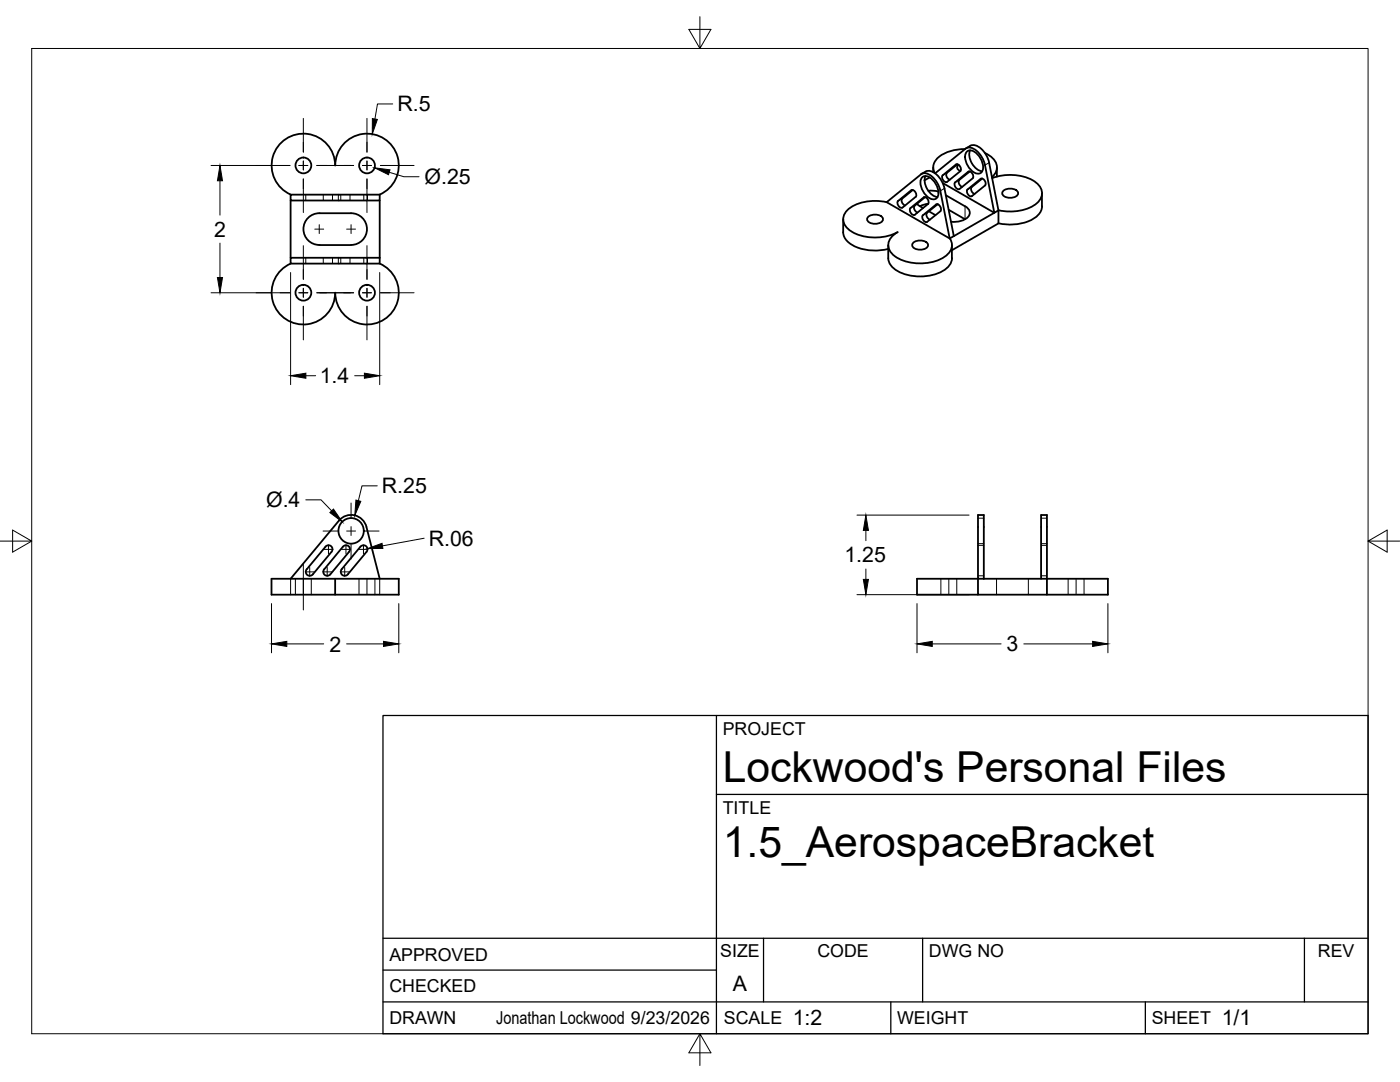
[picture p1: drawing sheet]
<svg xmlns="http://www.w3.org/2000/svg" width="279mm" height="216mm" viewBox="0 0 279 216" stroke-linecap="round" stroke-linejoin="round" font-family="sans-serif">
<!-- layer: Visible -->
<g fill="none" stroke="#000" stroke-width=".36">
<path d="M58 38.8h17.8v1.2h-17.8zM58 38.8a6.3 6.3 0 0 1-.9-11.1 6.3 6.3 0 0 1 9.8 5.3 6.3 6.3 0 0 1 9.8-5.3 6.3 6.3 0 0 1-.9 11.1M180 39.6a1.02 1.02 0 0 0 .6 1.4M181.9 38l-2.7 2.1a.91 .91 0 0 0 .9 1.3M181.9 38a.91 .91 0 0 1 .9 1.3M182.2 37.9l-2.2 1.7M182.7 39.3l-2.6 2.1M183.8 34.8a2.05 2.05 0 0 1 2.6 .8l.7 .9 .4 1 2 10.1 .9-.5M183.8 34.8l-6.8 5.5M183.9 35.5a1.28 1.28 0 0 1 2.1 .2 3.4 3.4 0 0 1 1.1 3.7 1.28 1.28 0 0 1-2.1-.2 3.4 3.4 0 0 1-1.1-3.7zM184.3 39.4a.91 .91 0 0 1 .9 1.3l-2.6 2.2a.92 .92 0 0 1-.9-1.4l2.6-2.1M184.6 39.3l-2.1 1.7a1.02 1.02 0 0 0 .6 1.4"/>
<path d="M184.7 35.1a3.4 3.4 0 0 0 2.4 4.2M184.7 34.2l-.8 .5M184.7 34.2a2.26 2.26 0 0 1 2.6 1l.9 1.4 .3 1M185.3 38.1l2 .1M185.5 35.4l-1 .6M186.2 33.4v1M186.6 34.6l6.1-4.9a2.05 2.05 0 0 1 2.6 .8l.7 .9 .4 1 2 10.1 .9-.5M188.1 36.5l10.3 6-8 4.6M188.5 37.6l1.9 9.5M188.7 38.9l3.9 2.3M190.6 36.4a.94 .94 0 0 0 .9 1.3l2.6-2.1a.91 .91 0 0 0-.8-1.3l-2.7 2.1M191.1 32.8l-2.1 1.7a1.02 1.02 0 0 0 .5 1.4"/>
<path d="M191.3 32.9a.63 .63 0 0 0 0 1l.4 .2a.9 .9 0 0 0-.9-1.3l-2.7 2.2a.91 .91 0 0 0 .9 1.3l2.6-2.1M192.6 29.7a7.3 7.3 0 0 0-6 2.4 2.22 2.22 0 0 0 0 2.5M192.8 29.6a2.12 2.12 0 0 1 3.4 .5l.9 1.3 .3 1.1M192.8 30.4a1.28 1.28 0 0 1 2.1 .2 3.4 3.4 0 0 1 1.1 3.7 1.28 1.28 0 0 1-2.1-.2 3.4 3.4 0 0 1-1.1-3.7zM193.5 34.2l-2.1 1.7a1.02 1.02 0 0 0 .6 1.4M193.6 30a3.4 3.4 0 0 0 2.4 4.2M193.9 37.3a1.02 1.02 0 0 0 .6 1.4M193.9 39.1a.91 .91 0 0 1-.8-1.3l2.6-2.1a.91 .91 0 0 1 .9 1.3l-2.7 2.2M196 35.6l-2.1 1.8M196.6 30.5a3.1 3.1 0 0 1 2.2 3.7l-.8 1.1M197.4 32.5l1.9 9.5M198 35.5a9.7 9.7 0 0 1 8.8 .9 2.58 2.58 0 0 1-.5 4.6 9.9 9.9 0 0 1-7 1"/>
<path d="M198.9 33.4v1.8M200.2 38.1a2.08 2.08 0 0 1 3 .3 1.38 1.38 0 0 1-1.8 1.1 1.22 1.22 0 0 1-1.4-1.1zM207.9 38.6l.1 2.6a4.1 4.1 0 0 1-3.5 3.2l-1.4 .3-1.6 .1-2.2-.2M58 51.4h17.8v1.2h-17.8zM58 40v11.4M58 52.6a6.3 6.3 0 0 0-.9 11.1 6.3 6.3 0 0 0 9.8-5.3 6.3 6.3 0 0 0 9.8 5.3 6.3 6.3 0 0 0-.9-11.1M61.5 43.5a3.2 3.2 0 0 1 2.2-1h6.4a3.2 3.2 0 0 1 3.1 3.2 3.2 3.2 0 0 1-3.1 3.2h-6.4a3.2 3.2 0 0 1-2.9-2 3.2 3.2 0 0 1 .7-3.4zM75.8 40v11.4M168.3 43.8v2.5a3.6 3.6 0 0 0 2.9 3.1 10.6 10.6 0 0 0 6.1 .3M173.2 43.3a2.08 2.08 0 0 1 3 .3 1.38 1.38 0 0 1-1.8 1.1 1.22 1.22 0 0 1-1.3-1.1zM177 40.3l12.5 7.3M177 40.3a9.2 9.2 0 0 0-7.9 1.7 2.59 2.59 0 0 0 .9 4.3 10 10 0 0 0 9.1 0 2.66 2.66 0 0 0-1.2 4.2 8.7 8.7 0 0 0 7.9 1.8 5 5 0 0 0 4.2-3l-.1-1.2-.3-.5"/>
<path d="M177.3 51.5a3.9 3.9 0 0 0 3.1 3.2 9.5 9.5 0 0 0 8.7-1.3l.8-1.2 .1-.7M177.3 48.9v2.6M182.2 48.5a2.08 2.08 0 0 1 3 .3 1.38 1.38 0 0 1-1.8 1 1.22 1.22 0 0 1-1.3-1zM183 40.7l1.2 .8M185 42.5a1.02 1.02 0 0 0 .6 1.3M185.3 40.7l-1.7 .5M185.4 42.2l1.3 .7M187.3 40.8h-.2l-2.1 1.7M187.7 42.1a.91 .91 0 0 0-.9-1.3l-2.6 2.2a.91 .91 0 0 0 .8 1.3M187.7 42.1l-2.7 2.2M189.3 41.9l3.3 1.9M190 48.9v2.6"/>
<path d="M192.6 41.2a1.42 1.42 0 0 1 .9 1.4 1.42 1.42 0 0 1-1.2 1.3 5.1 5.1 0 0 1-2.5 .4M199.3 42v2.6l-9.3 5.3M65 109.1a.79 .79 0 0 1 1.1-.1 .79 .79 0 0 1 .1 1.1l-3.8 4.5a.79 .79 0 0 1-1.1 .1 .79 .79 0 0 1-.1-1.1l3.8-4.5M66.9 115.5v3.2h12.7v-3.2h-25.4v3.2h12.7M67.6 103.9l-9.6 11.6M67.6 103.9a3.2 3.2 0 0 1 3.2-1.1 3.2 3.2 0 0 1 2.3 2.3M68.4 109.1a.79 .79 0 0 1 1.2-.1 .79 .79 0 0 1 .1 1.1l-3.8 4.5a.79 .79 0 0 1-1.1 .1 .79 .79 0 0 1-.1-1.1l3.7-4.5M71.9 109.1l-3.7 4.5M71.9 109.1a.79 .79 0 0 1 1.2-.1 .79 .79 0 0 1 .1 1.1l-3.8 4.5a.79 .79 0 0 1-1.1 .1 .79 .79 0 0 1-.1-1.1M73.1 105.2l2.7 10.3M195.2 102.8h1.1v12.7h-1.1zM196.3 115.5h11.5"/>
<path d="M207.8 102.8h1.1v12.7h-1.1zM208.9 115.5v3.2h-13.7v-3.2h-12.2v3.2h12.2M208.9 115.5h12.2v3.2h-12.2"/>
<circle cx="60.5" cy="33" r="1.58"/>
<circle cx="73.2" cy="33" r="1.58"/>
<circle cx="60.5" cy="58.4" r="1.58"/>
<circle cx="73.2" cy="58.4" r="1.58"/>
<circle cx="70.1" cy="105.9" r="2.54"/>
</g>
<!-- layer: Hidden -->
<g fill="none" stroke="#000" stroke-width=".2">
<path d="M61 38.8v1.2M64.5 38.8v1.2M66.4 38.8v1.2M67.5 38.8v1.2M68 38.8v1.2M69.8 38.8v1.2M72.6 38.8v1.2M73.3 38.8v1.2M61 51.4v1.2M64.5 51.4v1.2M66.4 51.4v1.2M67.5 51.4v1.2"/>
<path d="M68 51.4v1.2M69.8 51.4v1.2M72.6 51.4v1.2M73.3 51.4v1.2M58 115.5v3.2M58.9 115.5v3.2M60.5 115.5v3.2M62.1 115.5v3.2M71.6 115.5v3.2M73.2 115.5v3.2M74.8 115.5v3.2M75.8 115.5v3.2"/>
<path d="M187.8 115.5v3.2M189.4 115.5v3.2M190.9 115.5v3.2M195.2 103.4h1.1M195.2 108.5h1.1M195.2 108.8h1.1M195.2 114.9h1.1M198.9 115.5v3.2M205.2 115.5v3.2M207.8 103.4h1.1M207.8 108.5h1.1M207.8 108.8h1.1"/>
<path d="M207.8 114.9h1.1M213.2 115.5v3.2M214.8 115.5v3.2M216.3 115.5v3.2"/>
</g>
<!-- layer: Visible Narrow -->
<g fill="none" stroke="#000" stroke-width=".2">
<path d="M180 39.6l-.8 .5M181.9 37.9v.1M184.4 39.3l-.1 .1M188.5 37.6l-.8 .5M189 34.5l-.9 .5M190.9 32.8h-.1M191.4 35.9l-.8 .5M193.3 34.2h.1M193.9 37.4l-.8 .4M195.8 35.6l-.1 .1M197.4 32.5l-.8 .4M182.5 41.1l-.8 .4"/>
<path d="M185 42.5l-.8 .5M186.9 40.8h-.1M192.6 41.2v2.6"/>
</g>
<!-- layer: Border -->
<path d="M6.3 9.7h266.7v196.6h-266.7zM139.7 3.3v6.4l2.2-3.8h-4.4l2.2 3.8M0 108h6.3l-3.8-2.2v4.4l3.8-2.2M273 108l3.8 2.2v-4.4l-3.8 2.2h6.4M139.7 206.3l-2.2 3.8h4.4l-2.2-3.8v6.3" fill="none" stroke="#000" stroke-width=".2"/>
<!-- layer: Titleblock -->
<path d="M76.4 142.8h196.6v63.5h-196.6zM143 158.5h130M143 142.8v63.5M76.4 199.9h196.6M76.4 193.6h66.6M76.4 187.2h196.6M152.4 187.2v12.7M177.8 199.9v6.4M184.1 187.2v12.7M228.6 199.9v6.4M260.3 187.2v12.7" fill="none" stroke="#000" stroke-width=".25"/>
<!-- layer: Smart Centers -->
<g fill="none" stroke="#000" stroke-width=".2">
<path d="M51.1 33h6.8M59.6 33h1.8M60.5 23.6v6.8M60.5 32.1v1.8M60.5 35.7v6.7M63.2 33h7.4M72.3 33h1.8M73.2 23.6v6.8M73.2 32.1v1.8M73.2 35.7v6.7M75.9 33h6.7M51.1 58.4h6.8"/>
<path d="M59.6 58.4h1.8M60.5 49v6.7M60.5 57.5v1.8M62.8 45.7h1.8M63.2 58.4h7.4M63.7 44.8v1.8M69.2 45.7h1.8M70.1 44.8v1.8M72.3 58.4h1.8M73.2 49v6.7M73.2 57.5v1.8M75.9 58.4h6.7"/>
<path d="M60.5 61.1v6.7M73.2 61.1v6.7M60.5 112.4v9.3M60.9 114.1h1.8M61.8 113.2v1.8M64.4 114.1h1.8M64.5 106h2.9M64.7 109.6h1.8M65.3 113.2v1.8M65.6 108.7v1.8M67.9 114.1h1.8M68.2 109.6h1.8"/>
<path d="M68.8 113.2v1.8M69 108.7v1.8M69.2 106h1.8M70.1 100.4v2.9M70.1 105.1v1.7M70.1 108.6v2.9M71.6 109.6h1.8M72.5 108.7v1.8M72.7 106h2.9"/>
</g>
<!-- layer: FD_Dimensions -->
<g fill="none" stroke="#000" stroke-width=".2">
<path d="M42.1 33h12M43.9 36.1v6.8M77.7 34.4l2.9 .9h3M78.4 20.7h-3.1l-.5 3M42.1 58.4h12M43.9 48.5v6.9M58 54.4v22.4M75.8 54.4v22.4M61 75h2M70.8 75h1.9M61 99.7h3.1l2.1 2.2M75.3 96.9h-3.1l-.7 3"/>
<path d="M84.6 107.4l-8.3 1.5M171 118.7h22.4M171 102.8h22.4M172.8 105.8v2.1M172.8 113.5v2.1M54.2 120.4v9.9M57.2 128.5h7.4M69.2 128.5h7.3M79.6 120.4v9.9M183 120.4v9.9M186.1 128.5h13.7M204.3 128.5h13.8"/>
<path d="M221.1 120.4v9.9"/>
</g>
<g fill="#000" stroke="#000" stroke-width=".2">
<path d="M43.9 33l.5 3.1h-1zM74.3 23.7l1 .1-1 3zM74.8 33.5l3 .4-.3 1zM43.4 55.4h1l-.5 3zM58 75l3-.5v1zM72.7 74.5l3.1 .5-3.1 .5zM71 99.8l1 .2-1.2 2.9zM65.8 102.3l.7-.7 1.8 2.5zM73.3 109.5l2.9-1.1 .2 1zM172.3 115.6h1l-.5 3.1zM172.8 102.8l.5 3h-1zM54.2 128.5l3-.5v1z"/>
<path d="M76.5 128l3.1 .5-3.1 .5zM183 128.5l3.1-.5v1zM218.1 128l3 .5-3 .5z"/>
</g>
<g font-size="8.5">
<text x="144.3" y="156">Lockwood's Personal Files</text>
<text x="144.3" y="171">1.5_AerospaceBracket</text>
</g>
<g font-size="4.3">
<text x="79.3" y="22.2">R.5</text>
<text x="84.7" y="36.7">Ø.25</text>
<text x="42.8" y="47.2">2</text>
<text x="63.8" y="76.5">1.4</text>
<text x="53.1" y="101.2">Ø.4</text>
<text x="76.2" y="98.4">R.25</text>
<text x="85.6" y="108.9">R.06</text>
<text x="168.5" y="112.2">1.25</text>
<text x="65.8" y="130">2</text>
<text x="200.9" y="130">3</text>
<text x="146.3" y="197.7">A</text>
<text x="158.2" y="204.6">1:2</text>
<text x="243.8" y="204.6">1/1</text>
</g>
<g font-size="3.5">
<text x="144.3" y="146.6">PROJECT</text>
<text x="144.3" y="162.3">TITLE</text>
<text x="77.7" y="191.7">APPROVED</text>
<text x="143.7" y="191">SIZE</text>
<text x="163.1" y="191">CODE</text>
<text x="185.4" y="191">DWG NO</text>
<text x="263" y="191">REV</text>
<text x="77.7" y="198">CHECKED</text>
<text x="77.7" y="204.4">DRAWN</text>
<text x="99" y="204.4">Jonathan Lockwood 9/23/2026</text>
<text x="144.5" y="204.4">SCALE</text>
<text x="179" y="204.4">WEIGHT</text>
<text x="229.8" y="204.4">SHEET</text>
</g>
</svg>
